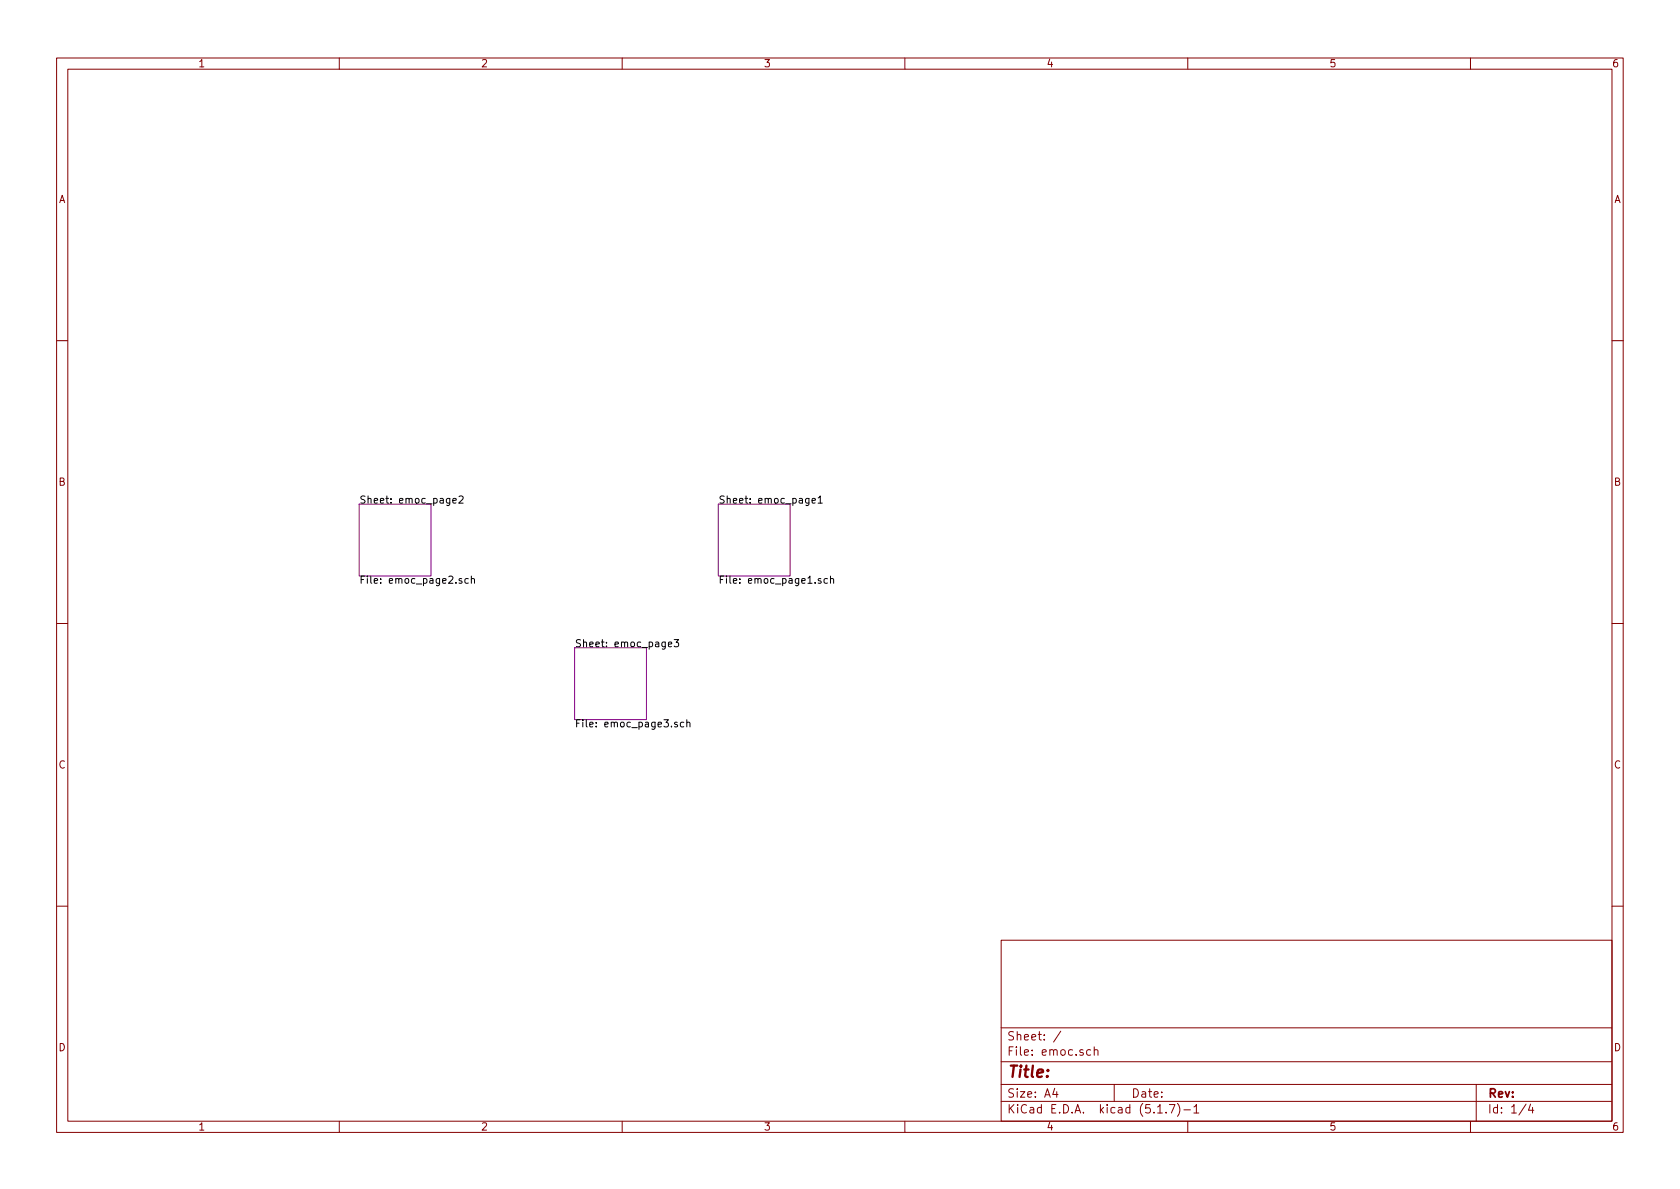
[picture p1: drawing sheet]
<svg xmlns="http://www.w3.org/2000/svg" width="297mm" height="210mm" viewBox="0 0 297 210" stroke-linecap="round" stroke-linejoin="round" font-family="sans-serif">
<g fill="none" stroke="#840000" stroke-width=".18">
<path d="M10 10.3h277v189.9h-277zM12 12.2h273v186.1h-273zM60 10.3v1.9M110 10.3v1.9M160 10.3v1.9M210 10.3v1.9M260 10.3v1.9M10 60.2h2M285 60.2h2M10 110.3h2M285 110.3h2M10 160.2h2"/>
<path d="M177 166.3h108v32h-108zM285 160.2h2M60 198.3v1.9M110 198.3v1.9M160 198.3v1.9M177 194.8h108M177 191.8h108M177 187.8h108M177 181.8h108M186.5 192.5l-.4 1h1M186.8 193v1M187.6 182.3l-1.3 2"/>
<path d="M192.8 185.7l-.4-.1-.3 .3 .1 .6 .2 .1 .4-.1M193.5 185.7a.37 .37 0 0 1 .6 .1v.8M193.5 185.1v1.5M197 191.8v3M204.7 196.8h.8M206.2 196.7v.1M206.8 195.3h.9l-.6 1.5M208.2 195.1a1.71 1.71 0 0 1 0 2.3M209.3 196.3h1.2M210 198.3v1.9M211.1 195.8l.4-.5v1.5M211.1 196.8h.9"/>
<path d="M260 198.3v1.9M261 191.8v6.5M269.8 195.2l-1.2 2M270.6 195.2l-.3 1.1h.9M271 195.8v1"/>
</g>
<path d="M63.5 89.1h12.7v12.7h-12.7zM127 89.1h12.7v12.7h-12.7zM101.6 114.5h12.7v12.7h-12.7z" fill="none" stroke="#840084" stroke-width=".18"/>
<g fill="none" stroke="#000" stroke-width=".18">
<path d="M80.1 88.5l.6-.1-.1-.2-.3-.1-.2 .2v.6h.5M81.2 87.8l.4-.1 .2 .1 .1 .3-.1 .2-.7 .7h.8M143.6 88.5l.6-.1-.1-.2-.3-.1-.2 .2v.6h.5M144.7 88.1l.3-.4v1.3M144.7 89h.7M81.6 102.4l-.2-.1-.2 .2v.2l.4 .1v.3h-.4M82.8 102.4l-.4-.1-.2 .2 .1 .6h.5M83.3 102.4l.2-.1 .3 .1 .1 .7M83.3 101.9v1.2M118.2 113.9l.6-.1-.1-.2-.3-.1-.2 .2v.6h.5M119.2 113.1h.8l-.4 .5 .3 .1v.5l-.2 .2-.5-.2M145.1 102.4l-.2-.1-.2 .2v.2l.4 .1v.3h-.4"/>
<path d="M146.3 102.4l-.4-.1-.2 .2 .1 .6h.5M146.8 102.4l.2-.1 .3 .1 .1 .7M146.8 101.9v1.2M119.7 127.8l-.2-.1-.2 .2v.2l.4 .1v.3h-.4M120.9 127.8l-.4-.1-.2 .2 .1 .6h.5M121.4 127.8l.2-.1 .3 .1 .1 .7M121.4 127.3v1.2"/>
</g>
<text font-size="2.8" fill="#840000" x="178" y="190.5">Title:</text>
<g font-size="2.1" fill="#840000">
<text x="178" y="184">Sheet: /</text>
<text x="178" y="186.7">File: emoc.sch</text>
<text x="178" y="196.9">KiCad E.D.A. kicad (5.1.7)-1</text>
<text x="178" y="194.1">Size: A4</text>
<text x="200" y="194.1">Date:</text>
<text x="263" y="194.1">Rev:</text>
<text x="263" y="196.9">Id: 1/4</text>
</g>
<g font-size="1.8" fill="#840000">
<text x="35" y="11.9">1</text>
<text x="85" y="11.9">2</text>
<text x="135" y="11.9">3</text>
<text x="185" y="11.9">4</text>
<text x="235" y="11.9">5</text>
<text x="285" y="11.9">6</text>
<text x="10.4" y="35.9">A</text>
<text x="285.4" y="35.9">A</text>
<text x="10.4" y="85.9">B</text>
<text x="285.4" y="85.9">B</text>
<text x="10.4" y="135.9">C</text>
<text x="285.4" y="135.9">C</text>
<text x="10.4" y="185.9">D</text>
<text x="285.4" y="185.9">D</text>
<text x="35" y="199.9">1</text>
<text x="85" y="199.9">2</text>
<text x="135" y="199.9">3</text>
<text x="185" y="199.9">4</text>
<text x="235" y="199.9">5</text>
<text x="285" y="199.9">6</text>
</g>
<g font-size="1.8">
<text x="63.5" y="89">Sheet: emoc_page2</text>
<text x="127" y="89">Sheet: emoc_page1</text>
<text x="63.5" y="103.2">File: emoc_page2.sch</text>
<text x="127" y="103.2">File: emoc_page1.sch</text>
<text x="101.6" y="114.4">Sheet: emoc_page3</text>
<text x="101.6" y="128.6">File: emoc_page3.sch</text>
</g>
</svg>
